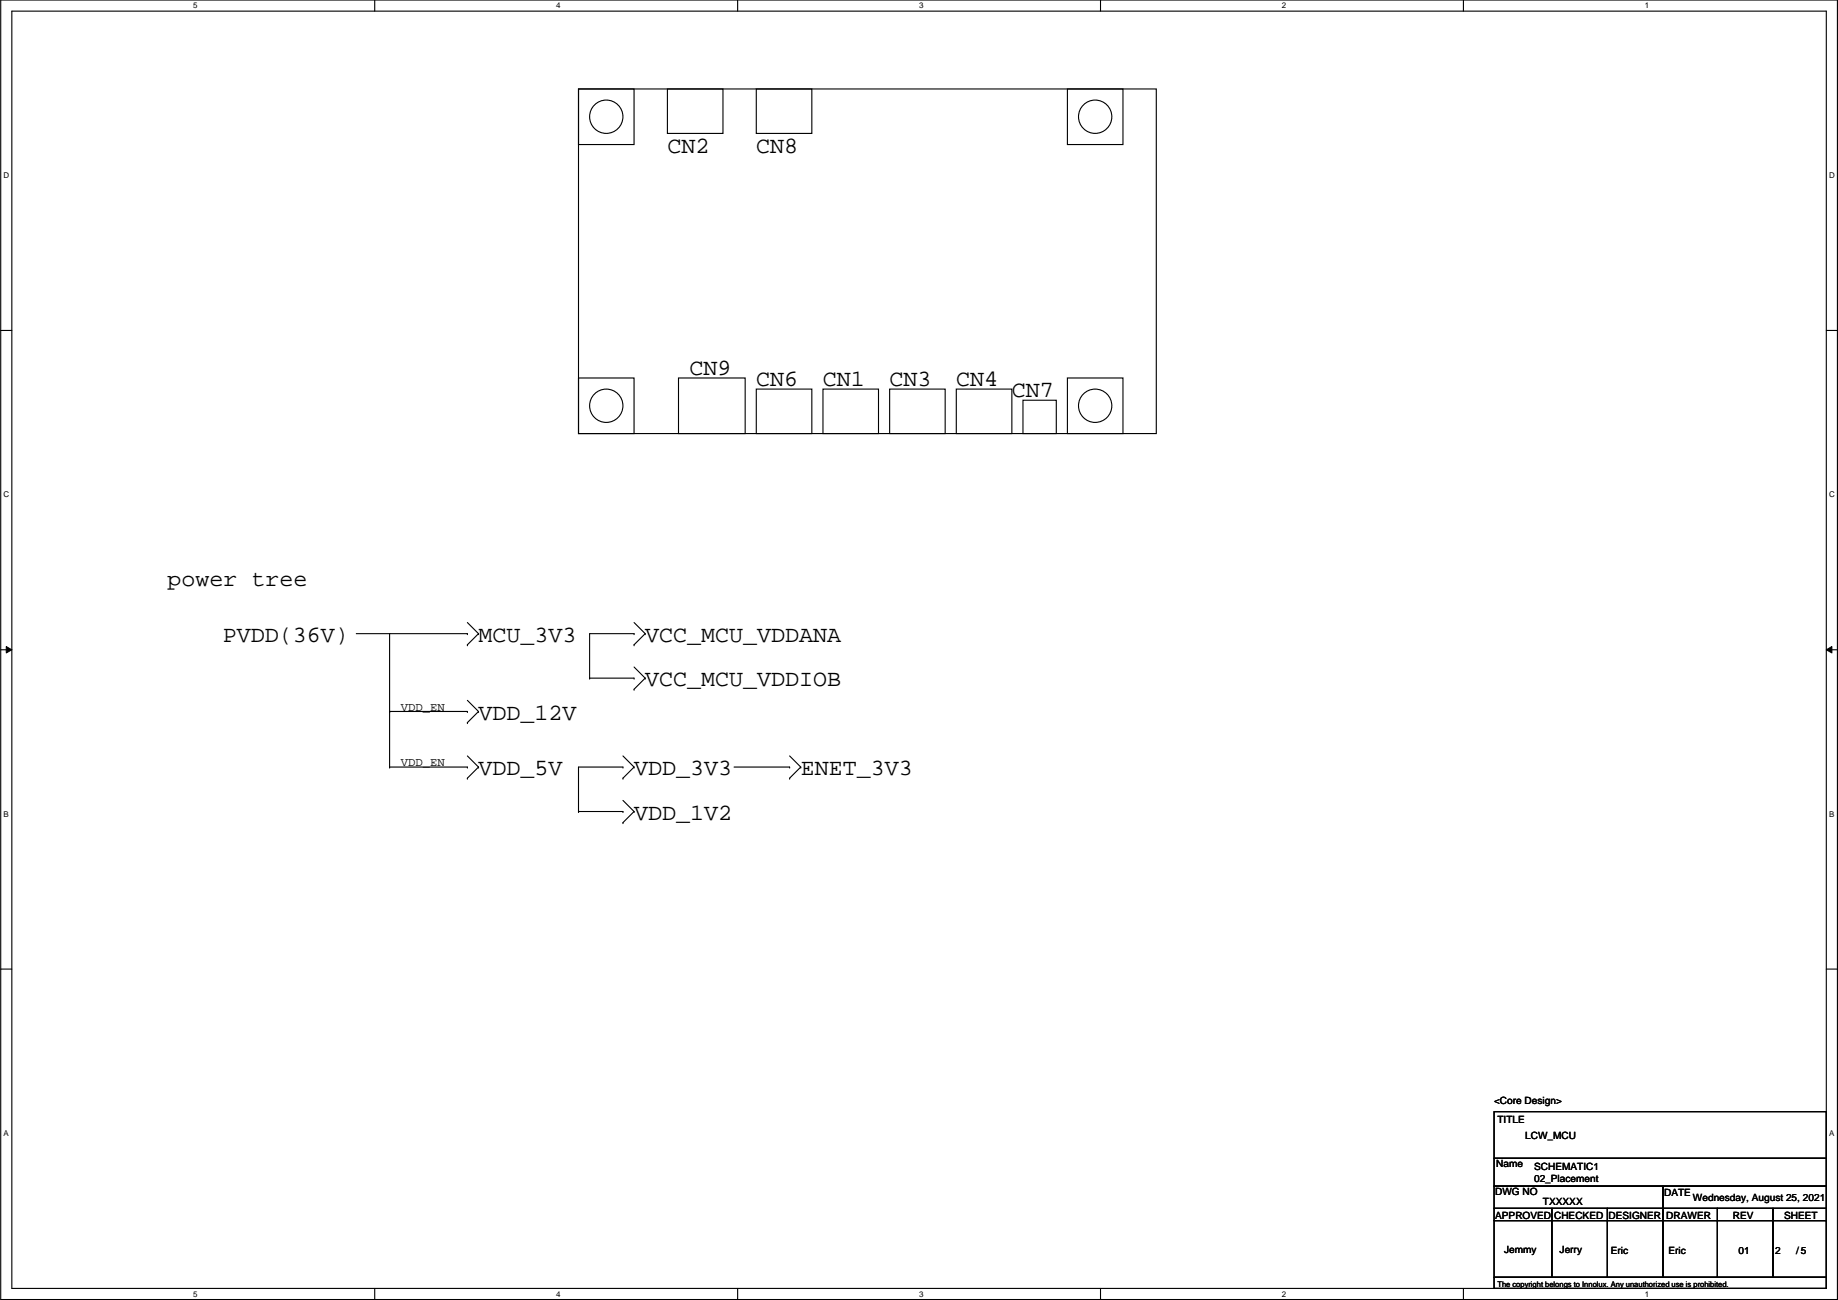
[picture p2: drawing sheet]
<svg xmlns="http://www.w3.org/2000/svg" width="420mm" height="297mm" viewBox="0 0 420 297" stroke-linecap="round" stroke-linejoin="round" font-family="sans-serif">
<path d="M.2 0h419.8v296.9h-419.8zM2.7 2.5h414.8v291.9h-414.8z" fill="none" stroke="#000" stroke-width=".25"/>
<g fill="#fff">
<path d="M44.2 .3h1v2h-1z"/>
<path d="M44.2 294.6h1v2.1h-1z"/>
</g>
<path d="M85.7 0v2.5M85.7 294.4v2.5" fill="none" stroke="#000" stroke-width=".25"/>
<g fill="#fff">
<path d="M127.1 .3h1v2h-1z"/>
<path d="M127.1 294.6h1v2.1h-1z"/>
</g>
<path d="M168.6 0v2.5M168.6 294.4v2.5" fill="none" stroke="#000" stroke-width=".25"/>
<g fill="#fff">
<path d="M210.1 .3h1v2h-1z"/>
<path d="M210.1 294.6h1v2.1h-1z"/>
</g>
<path d="M251.6 0v2.5M251.6 294.4v2.5" fill="none" stroke="#000" stroke-width=".25"/>
<g fill="#fff">
<path d="M293.1 .3h1v2h-1z"/>
<path d="M293.1 294.6h1v2.1h-1z"/>
</g>
<path d="M334.5 0v2.5M334.5 294.4v2.5" fill="none" stroke="#000" stroke-width=".25"/>
<g fill="#fff">
<path d="M376 .3h1v2h-1z"/>
<path d="M376 294.6h1v2.1h-1z"/>
<path d="M.8 39h1.3v2.1h-1.3z"/>
<path d="M418.1 39h1.3v2.1h-1.3z"/>
<path d="M.8 112h1.3v2h-1.3z"/>
<path d="M418.1 112h1.3v2h-1.3z"/>
</g>
<path d="M.2 75.5h2.5M417.5 75.5h2.5" fill="none" stroke="#000" stroke-width=".25"/>
<g fill="#fff">
<path d="M.8 184.9h1.2v2.1h-1.2z"/>
<path d="M418.1 184.9h1.2v2.1h-1.2z"/>
</g>
<path d="M.2 148.5h2.5M417.5 148.5h2.5" fill="none" stroke="#000" stroke-width=".25"/>
<path d="M1.4 147.7l1.3 .8-1.3 .7zM417.5 148.5l1.3-.8v1.5z" fill="#000"/>
<path d="M1.4 147.7l1.3 .8-1.3 .7zM417.5 148.5l1.3-.8v1.5z" fill="none" stroke="#000" stroke-width=".23"/>
<g fill="#fff">
<path d="M.8 257.9h1.2v2h-1.2z"/>
<path d="M418.1 257.9h1.2v2h-1.2z"/>
</g>
<g fill="none" stroke="#000" stroke-width=".25">
<path d="M132.2 20.3h132.1v78.8h-132.1zM132.2 20.3h12.7v12.7h-12.7zM152.6 20.3h12.7v10.2h-12.7zM172.9 20.3h12.7v10.2h-12.7zM244 20.3h12.7v12.7h-12.7zM132.2 86.4h12.7v12.7h-12.7zM155.1 86.4h15.2v12.7h-15.2zM172.9 88.9h12.7v10.2h-12.7zM188.1 88.9h12.7v10.2h-12.7zM203.4 88.9h12.7v10.2h-12.7zM218.6 88.9h12.7v10.2h-12.7zM233.8 91.4h7.7v7.7h-7.7z"/>
<path d="M244 86.4h12.7v12.7h-12.7zM81.4 144.8h25.4M89.1 144.8v30.5M106.8 147.3h.1M106.8 144.8h.1M106.8 142.2l2.6 2.6M109.4 144.8h.1M109.4 144.8l-2.6 2.5M134.8 154.9h.1M134.8 154.9h10.1M144.9 147.3h.1M144.9 157.5h.1"/>
<path d="M144.9 144.8h.1M144.9 154.9h.1M144.9 142.2l2.6 2.6M144.9 152.4l2.6 2.5M144.9 144.8h-10.1v10.1M147.5 144.8h.1M147.5 154.9h.1M147.5 144.8l-2.6 2.5M147.5 154.9l-2.6 2.6M89.1 162.6h.1M89.1 175.3h.1M89.1 162.6h17.7"/>
<path d="M89.1 175.3h17.7M106.8 165.1h.1M106.8 177.8h.1M106.8 162.6h.1M106.8 175.3h.1M106.8 160l2.6 2.6M106.8 172.7l2.6 2.6M109.4 162.6h.1M109.4 175.3h.1M109.4 162.6l-2.6 2.5M109.4 175.3l-2.6 2.5M142.4 177.8h.1"/>
<path d="M142.4 175.3h.1M142.4 172.7l2.5 2.6M142.4 175.3h-10.2v10.1M144.9 175.3h.1M144.9 175.3l-2.5 2.5M167.8 175.3h12.7M180.5 177.8h.1M180.5 175.3h.1M180.5 172.7l2.5 2.6M183 175.3h.1M183 175.3l-2.5 2.5M132.2 185.4h.1"/>
<path d="M132.2 185.4h10.2M142.4 188h.1M142.4 185.4h.1M142.4 182.9l2.5 2.5M144.9 185.4h.1M144.9 185.4l-2.5 2.6M.2 221.4h2.5M417.5 221.4h2.5M341.5 254h76v10.7h-76zM341.5 264.7h76v6.3h-76zM341.5 278.9h13.2v13h-13.2zM341.5 271h38.6v5.1h-38.6z"/>
<path d="M341.5 276.1h13.2v2.8h-13.2zM354.7 276.1h12.7v2.8h-12.7zM354.7 278.9h12.7v13h-12.7zM367.4 276.1h12.7v2.8h-12.7zM367.4 278.9h12.7v13h-12.7zM380.1 276.1h12.5v2.8h-12.5zM380.1 278.9h12.5v13h-12.5zM380.1 271h37.4v5.1h-37.4zM392.6 278.9h12.7v13h-12.7zM392.6 276.1h12.7v2.8h-12.7zM405.3 278.9h12.2v13h-12.2zM405.3 276.1h12.2v2.8h-12.2z"/>
<path d="M341.5 291.9h76v2.5h-76z"/>
<circle cx="138.6" cy="26.7" r="3.8"/>
<circle cx="250.4" cy="26.7" r="3.8"/>
<circle cx="138.6" cy="92.7" r="3.8"/>
<circle cx="250.4" cy="92.7" r="3.8"/>
</g>
<g font-size="5.3">
<text x="152.6" y="34.9">CN2</text>
<text x="172.9" y="34.9">CN8</text>
<text x="157.6" y="85.7">CN9</text>
<text x="172.9" y="88.3">CN6</text>
<text x="188.1" y="88.3">CN1</text>
<text x="203.4" y="88.3">CN3</text>
<text x="218.6" y="88.3">CN4</text>
<text x="231.3" y="90.8">CN7</text>
<text x="38.3" y="134">power tree</text>
<text x="51" y="146.7">PVDD(36V)</text>
<text x="109.4" y="146.7">MCU_3V3</text>
<text x="147.5" y="146.7">VCC_MCU_VDDANA</text>
<text x="147.5" y="156.8">VCC_MCU_VDDIOB</text>
<text x="109.4" y="164.5">VDD_12V</text>
<text x="109.4" y="177.2">VDD_5V</text>
<text x="144.9" y="177.2">VDD_3V3</text>
<text x="183" y="177.2">ENET_3V3</text>
<text x="144.9" y="187.3">VDD_1V2</text>
</g>
<g font-size="2.8">
<text x="91.6" y="162.4">VDD_EN</text>
<text x="91.6" y="175.1">VDD_EN</text>
</g>
<g font-size="2.3">
<text x="341.5" y="252.3">&lt;Core Design&gt;</text>
<text x="342.3" y="256.6">TITLE</text>
<text x="348.7" y="260.1">LCW_MCU</text>
<text x="342" y="266.7">Name</text>
<text x="350.7" y="267.3">SCHEMATIC1</text>
<text x="341.8" y="273.1">DWG NO</text>
<text x="350.7" y="270">02_Placement</text>
<text x="352.7" y="275.4">TXXXXX</text>
<text x="380.4" y="273.3">DATE</text>
<text x="387" y="274.4">Wednesday, August 25, 2021</text>
<text x="341.8" y="278.4">APPROVED CHECKED DESIGNER DRAWER</text>
<text x="396.2" y="278.4">REV</text>
<text x="407.8" y="278.4">SHEET</text>
<text x="343.8" y="286.3">Jemmy</text>
<text x="356.5" y="286.3">Jerry</text>
<text x="368.2" y="286.6">Eric</text>
<text x="381.4" y="286.6">Eric</text>
<text x="397.4" y="286.6">01</text>
<text x="405.8" y="286.6">2</text>
<text x="410.6" y="286.6">/5</text>
</g>
<g font-size="1.8">
<text x="44.2" y="1.9">5</text>
<text x="127.1" y="1.9">4</text>
<text x="210.1" y="1.9">3</text>
<text x="293.1" y="1.9">2</text>
<text x="376" y="1.9">1</text>
<text x=".8" y="40.7">D</text>
<text x="418.1" y="40.7">D</text>
<text x=".8" y="113.6">C</text>
<text x="418.1" y="113.6">C</text>
<text x=".8" y="186.6">B</text>
<text x="418.1" y="186.6">B</text>
<text x=".8" y="259.6">A</text>
<text x="418.1" y="259.6">A</text>
<text x="342.3" y="294">The copyright belongs to Innolux. Any unauthorized use is prohibited.</text>
<text x="44.2" y="296.3">5</text>
<text x="127.1" y="296.3">4</text>
<text x="210.1" y="296.3">3</text>
<text x="293.1" y="296.3">2</text>
<text x="376" y="296.3">1</text>
</g>
</svg>
